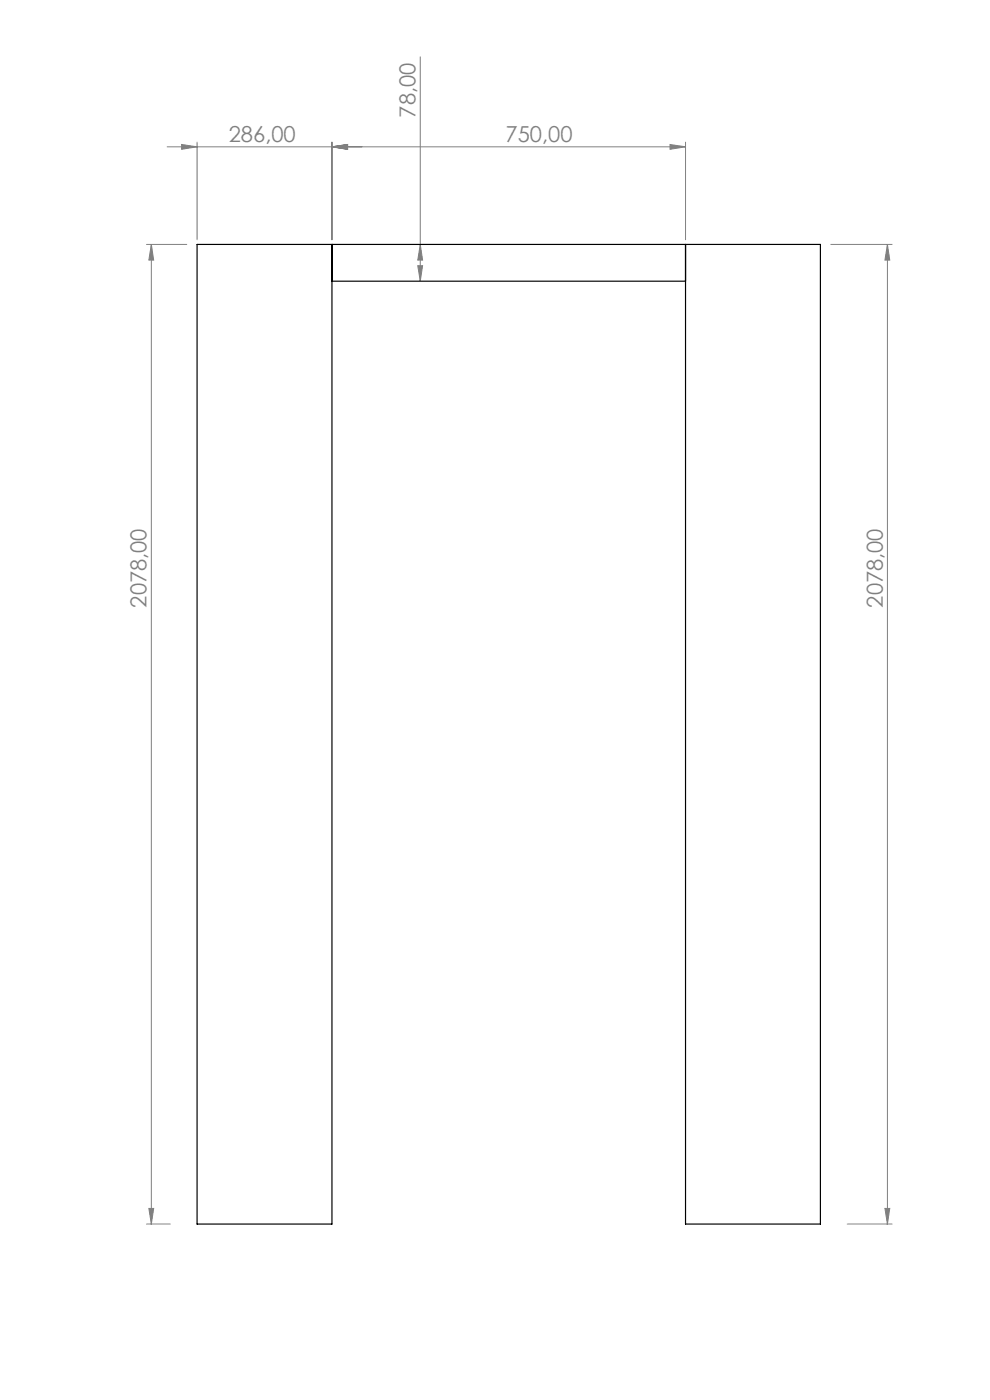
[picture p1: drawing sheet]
<svg xmlns="http://www.w3.org/2000/svg" width="210mm" height="297mm" viewBox="0 0 210 297" stroke-linecap="round" stroke-linejoin="round" font-family="sans-serif">
<g fill="none" stroke="#808080" stroke-width=".21">
<path d="M89.1 12.1v47.6M35.5 31.1h109.9M38.5 30.7l3.3 .4-3.3 .6zM41.8 30.2v20.7M70.4 31.1l3.3-.4v1zM70.4 30.2v20.7M142.1 30.7l3.3 .4-3.3 .6zM145.4 30.2v20.7M31.1 51.9h8.5M32.1 51.9l.5 3.3h-1zM32.1 51.9v207.8M88.6 56.4h1l-.5 3.3z"/>
<path d="M89.1 51.9l.5 3.3h-1zM176.2 51.9h13M188.2 51.9l.5 3.3h-1zM188.2 51.9v207.8M31.1 259.7h5M31.6 256.4h1l-.5 3.3zM179.7 259.7h9.5M187.7 256.4h1l-.5 3.3z"/>
</g>
<g fill="#808080">
<path d="M88.6 56.4h1l-.5 3.3zM89.1 51.9l.5 3.3h-1zM31.6 256.4h1l-.5 3.3zM32.1 51.9l.5 3.3h-1zM187.7 256.4h1l-.5 3.3zM188.2 51.9l.5 3.3h-1z"/>
<path d="M70.4 31.1l3.3-.4v1zM142.1 30.7l3.3 .4-3.3 .6zM38.5 30.7l3.3 .4-3.3 .6zM70.4 31.1l3.3-.4v1z"/>
</g>
<path d="M70.4 51.9v207.8h-28.6v-207.8h132.2v207.8h-28.6v-207.8M70.4 59.7h75" fill="none" stroke="#000" stroke-width=".25"/>
<g font-size="4.7" fill="#808080">
<text x="88.1" y="25" transform="rotate(-90 88.1 25)">78,00</text>
<text x="48.5" y="30.1">286,00</text>
<text x="107.2" y="30.1">750,00</text>
<text x="31.1" y="128.9" transform="rotate(-90 31.1 128.9)">2078,00</text>
<text x="187.2" y="128.9" transform="rotate(-90 187.2 128.9)">2078,00</text>
</g>
</svg>
